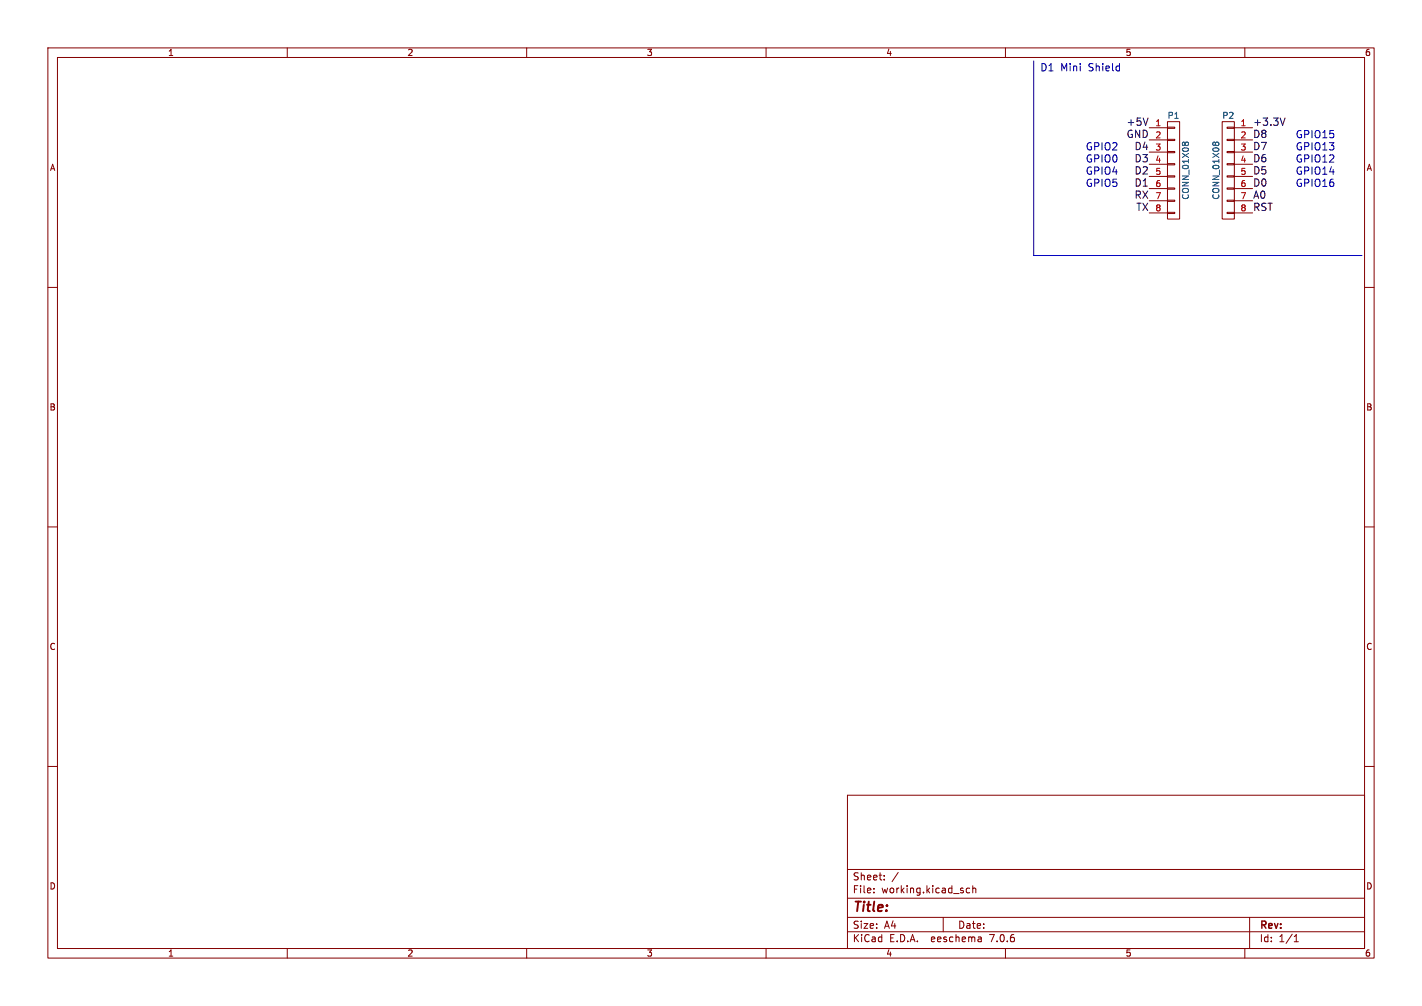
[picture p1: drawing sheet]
<svg xmlns="http://www.w3.org/2000/svg" width="297mm" height="210mm" viewBox="0 0 297 210" stroke-linecap="round" stroke-linejoin="round" font-family="sans-serif">
<g fill="none" stroke="#840000" stroke-width=".21">
<path d="M10 10h277v190h-277zM12 12h273v186h-273zM60 10v2M110 10v2M160 10v2M210 10v2M260 10v2M240 26.7h3.8M240 29.2h3.8M240 31.8h3.8M240 34.3h3.8M240 36.8h3.8"/>
<path d="M240 39.4h3.8M243.8 25.4h2.6v20.3h-2.6zM243.8 39.2h1.6v.3h-1.6zM243.8 36.7h1.6v.3h-1.6zM243.8 34.2h1.6v.2h-1.6zM243.8 31.6h1.6v.3h-1.6zM243.8 29.1h1.6v.2h-1.6zM243.8 26.5h1.6v.3h-1.6zM255.3 25.4h2.5v20.3h-2.5zM256.3 39.2h1.5v.3h-1.5zM256.3 36.7h1.5v.3h-1.5zM256.3 34.2h1.5v.2h-1.5z"/>
<path d="M256.3 31.6h1.5v.3h-1.5zM256.3 29.1h1.5v.2h-1.5zM256.3 26.5h1.5v.3h-1.5zM257.8 26.7h3.8M257.8 29.2h3.8M257.8 31.8h3.8M257.8 34.3h3.8M257.8 36.8h3.8M257.8 39.4h3.8M10 60h2M240 41.9h3.8M240 44.5h3.8"/>
<path d="M243.8 44.3h1.6v.3h-1.6zM243.8 41.8h1.6v.2h-1.6zM256.3 44.3h1.5v.3h-1.5zM256.3 41.8h1.5v.2h-1.5zM257.8 41.9h3.8M257.8 44.5h3.8M285 60h2M10 110h2M285 110h2M10 160h2M285 160h2M177 166h108v32h-108z"/>
<path d="M60 198v2M110 198v2M160 198v2M177 194.5h108M177 191.5h108M177 187.5h108M177 181.5h108M182.5 186.3v.1M182.5 185.5v.1M184.7 183.6v.1M184.7 182.8v.1M187.6 182.1l-1.3 2"/>
<path d="M197 191.5v3M202.5 185.5l-.4-.1-.3 .3 .2 .6h.5M203.2 185.5l.2-.1 .3 .1 .1 .9M203.2 184.9v1.5M204.9 195.7l.1 .9M205 196.5l-.2 .1M205 196h-.2M210 198v2M260 198v2M261 191.5v6.5M270.3 196.6h.9M270.3 195.5l.4-.4v1.5"/>
</g>
<path d="M247.5 29.9l-.3-.2-.2 .2v.2M247.5 29.9l.2-.2h.3l.2 .1v.3M247.5 29.9v.2M253.9 29.9l-.3-.2-.3 .2v.2M253.9 29.9l.1-.2h.3l.3 .2v.2M253.9 29.9v.2" fill="none" stroke="#006464" stroke-width=".21"/>
<path d="M239.8 24.6l-.5 1.6M268.4 24.6l-.5 1.6" fill="none" stroke="#0f0f0f" stroke-width=".21"/>
<path d="M215.9 12.7v40.6h68.6" fill="none" stroke="#0000c2" stroke-width=".21"/>
<text font-size="2.8" fill="#840000" x="178" y="190.9">Title:</text>
<g font-size="2.1" fill="#0000c2">
<text x="217.2" y="15">D1</text>
<text x="221.5" y="15">Mini</text>
<text x="227.3" y="15">Shield</text>
<text x="270.5" y="29">GPIO15</text>
<text x="226.7" y="31.5">GPIO2</text>
<text x="226.7" y="34">GPIO0</text>
<text x="270.5" y="31.5">GPIO13</text>
<text x="270.5" y="34">GPIO12</text>
<text x="226.7" y="36.6">GPIO4</text>
<text x="226.7" y="39.1">GPIO5</text>
<text x="270.5" y="36.6">GPIO14</text>
<text x="270.5" y="39.1">GPIO16</text>
</g>
<g font-size="2.1" fill="#0f0f0f">
<text x="235.2" y="28.9">GND</text>
<text x="235.2" y="26.4">+5V</text>
<text x="261.6" y="28.9">D8</text>
<text x="261.6" y="26.4">+3.3V</text>
<text x="236.9" y="31.4">D4</text>
<text x="236.9" y="34">D3</text>
<text x="261.6" y="31.4">D7</text>
<text x="261.6" y="34">D6</text>
<text x="236.9" y="41.6">RX</text>
<text x="236.9" y="36.5">D2</text>
<text x="236.9" y="39.1">D1</text>
<text x="261.6" y="39.1">D0</text>
<text x="261.6" y="41.6">A0</text>
<text x="261.6" y="36.5">D5</text>
<text x="237.3" y="44.1">TX</text>
<text x="261.6" y="44.1">RST</text>
</g>
<g font-size="2.1" fill="#840000">
<text x="178" y="184">Sheet:</text>
<text x="178" y="186.7">File:</text>
<text x="184.1" y="186.7">working.kicad_sch</text>
<text x="178" y="196.9">KiCad</text>
<text x="178" y="194.1">Size:</text>
<text x="184.7" y="194.1">A4</text>
<text x="185.7" y="196.9">E.D.A.</text>
<text x="194.6" y="196.9">eeschema</text>
<text x="200" y="194.1">Date:</text>
<text x="207" y="196.9">7.0.6</text>
<text x="263" y="194.3">Rev:</text>
<text x="263" y="196.9">Id:</text>
<text x="267.1" y="196.9">1/1</text>
</g>
<g font-size="1.8" fill="#840000">
<text x="35" y="11.9">1</text>
<text x="85" y="11.9">2</text>
<text x="135" y="11.9">3</text>
<text x="185" y="11.9">4</text>
<text x="235" y="11.9">5</text>
<text x="285" y="11.9">6</text>
<text x="10.3" y="35.9">A</text>
<text x="285.3" y="35.9">A</text>
<text x="10.3" y="85.9">B</text>
<text x="285.3" y="85.9">B</text>
<text x="10.3" y="135.9">C</text>
<text x="285.3" y="135.9">C</text>
<text x="10.3" y="185.9">D</text>
<text x="285.3" y="185.9">D</text>
<text x="35" y="199.9">1</text>
<text x="85" y="199.9">2</text>
<text x="135" y="199.9">3</text>
<text x="185" y="199.9">4</text>
<text x="235" y="199.9">5</text>
<text x="285" y="199.9">6</text>
</g>
<g font-size="1.8" fill="#a90000">
<text x="241.2" y="26.4">1</text>
<text x="241.2" y="29">2</text>
<text x="259" y="26.4">1</text>
<text x="259" y="29">2</text>
<text x="241.2" y="31.5">3</text>
<text x="241.2" y="34">4</text>
<text x="259" y="31.5">3</text>
<text x="259" y="34">4</text>
<text x="241.2" y="36.6">5</text>
<text x="241.2" y="39.1">6</text>
<text x="241.2" y="41.7">7</text>
<text x="259" y="36.6">5</text>
<text x="259" y="39.1">6</text>
<text x="259" y="41.7">7</text>
<text x="241.2" y="44.2">8</text>
<text x="259" y="44.2">8</text>
</g>
<g font-size="1.8" fill="#006464">
<text x="243.8" y="25">P1</text>
<text x="255.2" y="25">P2</text>
<text x="248.5" y="41.8" transform="rotate(-90 248.5 41.8)">CONN_01X08</text>
<text x="254.9" y="41.8" transform="rotate(-90 254.9 41.8)">CONN_01X08</text>
</g>
</svg>
